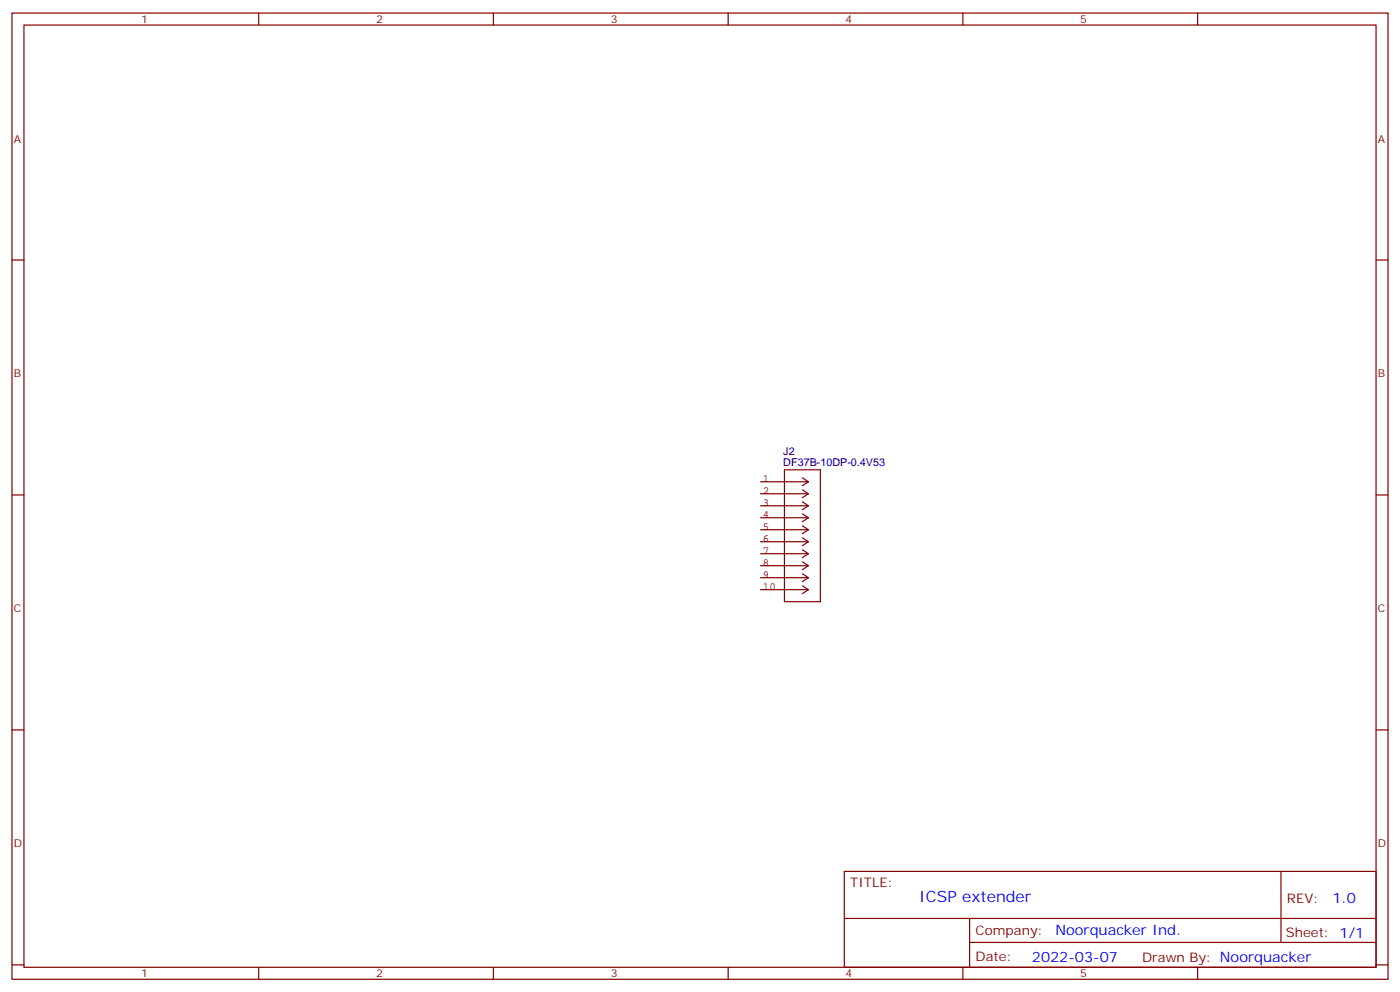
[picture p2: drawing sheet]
<svg xmlns="http://www.w3.org/2000/svg" width="412mm" height="292mm" viewBox="0 0 412 292" stroke-linecap="round" stroke-linejoin="round" font-family="sans-serif">
<g fill="none" stroke="#870000" stroke-width=".35">
<path d="M3.5 3.8h405.4v284.4h-405.4zM7.1 7.4h398.2v277.3h-398.2zM76.2 3.8v3.6M145.3 3.8v3.6M214.5 3.8v3.6M283.6 3.8v3.6M352.8 3.8v3.6M3.5 76.5h3.6M405.3 76.5h3.6M3.5 145.7h3.6M405.3 145.7h3.6M3.5 214.8h3.6"/>
<path d="M405.3 214.8h3.6M248.7 256.4h156.6v28.3h-156.6zM377.3 256.5v20.8M248.7 270.3h156.5M285.6 277.3h119.6M285.6 270.3v14.1M3.5 284h3.6M76.2 284.7v3.5M145.3 284.7v3.5M214.5 284.7v3.5M283.6 284.7v3.5M352.8 284.7v3.5"/>
<path d="M405.3 284h3.6"/>
</g>
<g fill="none" stroke="#850000" stroke-width=".35">
<path d="M231.1 138.3h10.6v38.8h-10.6zM224 141.8h14.1M224 145.3h14.1M224 148.8h14.1M224 152.4h14.1M224 155.9h14.1M224 159.4h14.1M236.4 140.6l1.7 1.2M236.4 144.1l1.7 1.2M236.4 147.7l1.7 1.1M236.4 151.2l1.7 1.2M236.4 154.7l1.7 1.2"/>
<path d="M236.4 158.3l1.7 1.1M238.1 141.8l-1.7 1.1M238.1 145.3l-1.7 1.2M238.1 148.8l-1.7 1.2M238.1 152.4l-1.7 1.1M238.1 155.9l-1.7 1.2M238.1 159.4l-1.7 1.2M224 162.9h14.1M224 166.5h14.1M224 170h14.1M224 173.5h14.1M236.4 161.8l1.7 1.1"/>
<path d="M236.4 165.3l1.7 1.2M236.4 168.8l1.7 1.2M236.4 172.4l1.7 1.1M238.1 162.9l-1.7 1.2M238.1 166.5l-1.7 1.1M238.1 170l-1.7 1.2M238.1 173.5l-1.7 1.2"/>
</g>
<text font-size="4.6" fill="#00f" x="270.8" y="265.5">ICSP extender</text>
<g font-size="4.2" fill="#00f">
<text x="392.5" y="265.7">1.0</text>
<text x="310.9" y="275.3">Noorquacker Ind.</text>
<text x="304" y="283.1">2022-03-07</text>
</g>
<g font-size="3.9" fill="#800">
<text x="250.5" y="261">TITLE:</text>
<text x="379.1" y="265.7">REV:</text>
<text x="287.4" y="275.2">Company:</text>
<text x="378.7" y="275.8">Sheet: 1/1</text>
<text x="287.4" y="282.9">Date:</text>
<text x="336.4" y="283">Drawn By: Noorquacker</text>
</g>
<g font-size="3.2" fill="#800">
<text x="41.6" y="6.8">1</text>
<text x="110.8" y="6.8">2</text>
<text x="179.9" y="6.8">3</text>
<text x="249.1" y="6.8">4</text>
<text x="318.2" y="6.8">5</text>
<text x="4.1" y="41.9">A</text>
<text x="405.9" y="41.9">A</text>
<text x="4.1" y="111.1">B</text>
<text x="405.9" y="111.1">B</text>
<text x="4.1" y="180.2">C</text>
<text x="405.9" y="180.2">C</text>
<text x="4.1" y="249.4">D</text>
<text x="405.9" y="249.4">D</text>
<text x="41.6" y="287.7">1</text>
<text x="110.8" y="287.7">2</text>
<text x="179.9" y="287.7">3</text>
<text x="249.1" y="287.7">4</text>
<text x="318.2" y="287.7">5</text>
</g>
<g font-size="3.2" fill="#000080">
<text x="230.7" y="137.2">DF37B-10DP-0.4V53</text>
<text x="230.7" y="134">J2</text>
</g>
<g font-size="3.2" fill="#840000">
<text x="224.7" y="141.7">1</text>
<text x="224.7" y="145.3">2</text>
<text x="224.7" y="148.8">3</text>
<text x="224.7" y="152.3">4</text>
<text x="224.7" y="155.9">5</text>
<text x="224.7" y="159.4">6</text>
<text x="224.7" y="162.9">7</text>
<text x="224.7" y="166.4">8</text>
<text x="224.7" y="170">9</text>
<text x="224.7" y="173.5">10</text>
</g>
</svg>
